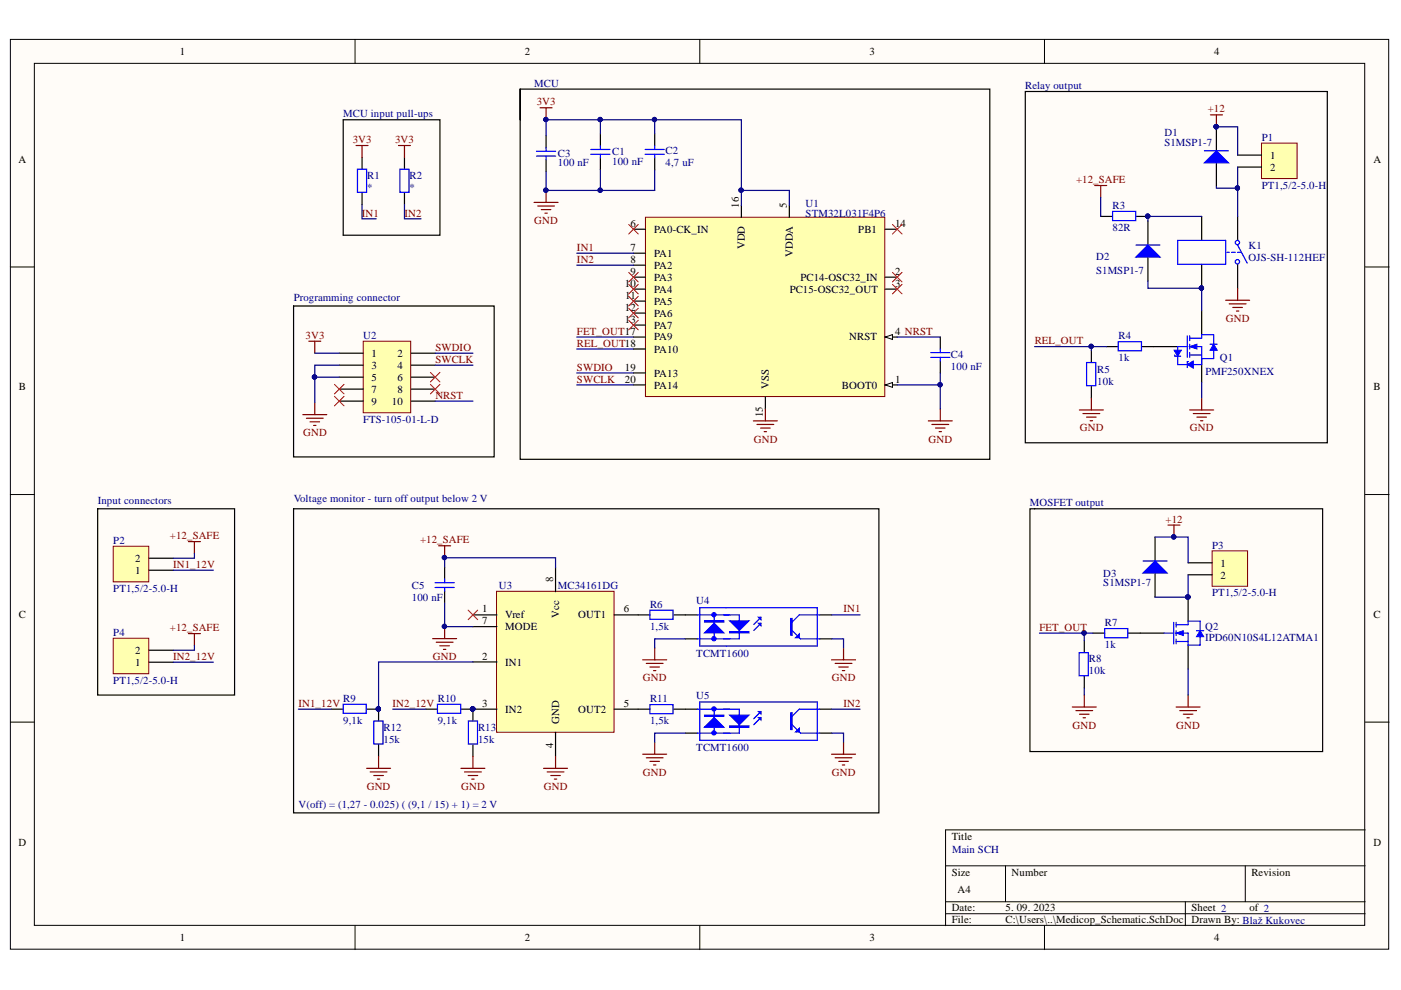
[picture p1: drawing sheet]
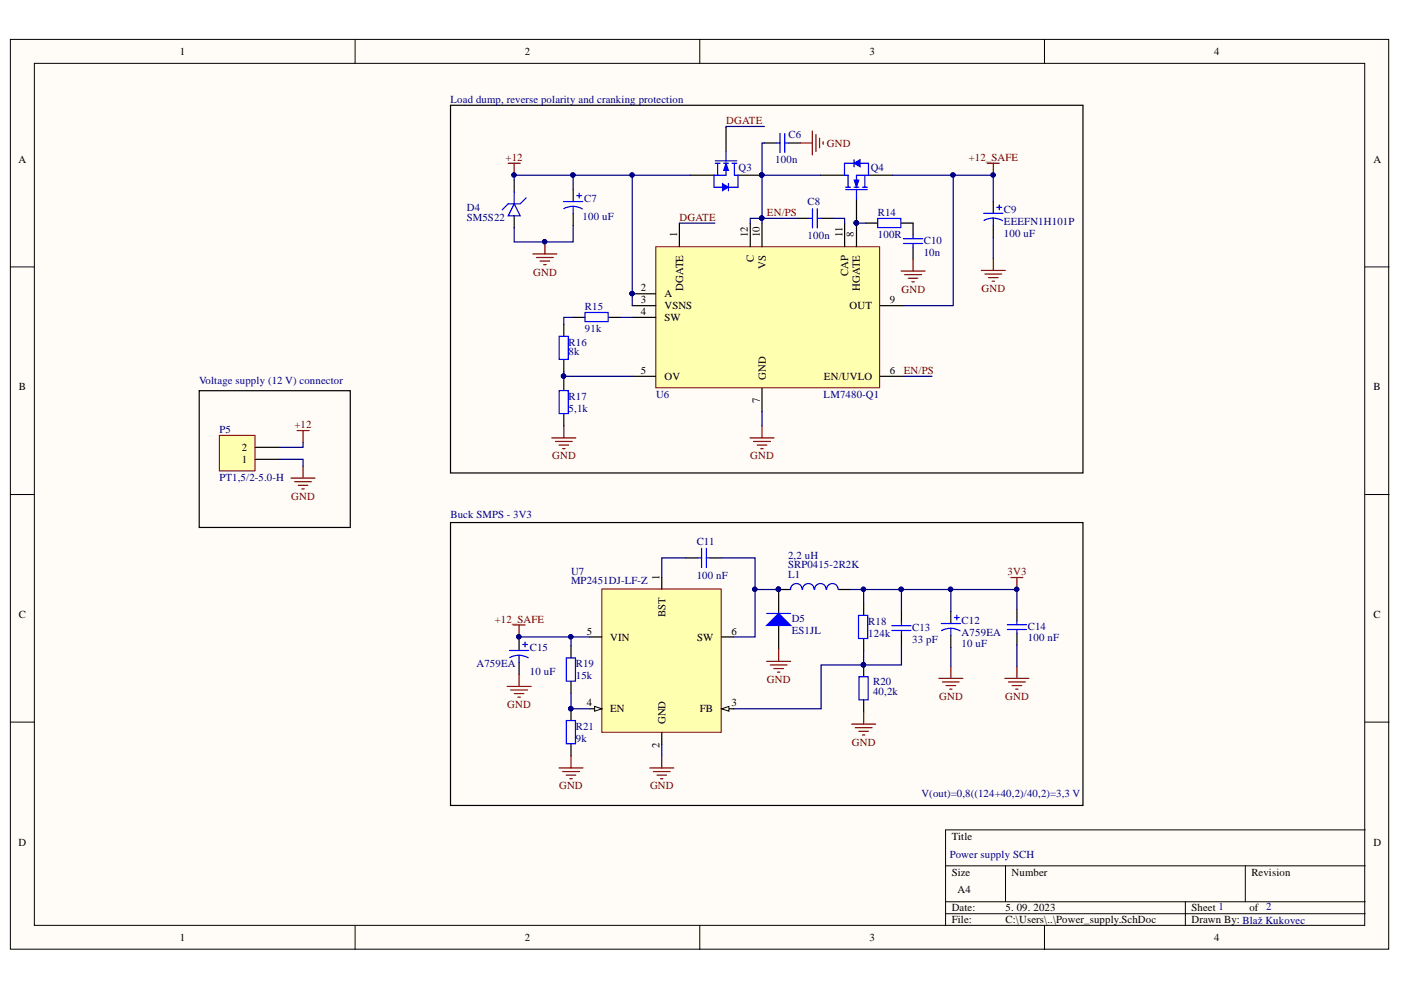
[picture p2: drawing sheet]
# Altium project Medicop.PrjPcb
2 sheets, 59 parts. Net scope: global (net labels, ports and power ports of the same name join across sheets).
Sheets:
  Power_supply.SchDoc
  Medicop_Schematic.SchDoc

## Sheet Power_supply.SchDoc
size A4

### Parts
C6  value 100n  [C0603[1608]]  (hidden comment: Cap)
C7  value 100 uF  [CAP_FN_F_PAN]  (hidden comment: EEEFN1H101P)
C8  value 100n  [C0603[1608]]  (hidden comment: Cap)
C9  EEEFN1H101P  value 100 uF  [CAP_FN_F_PAN]
C10  value 10n  [C0603[1608]]  (hidden comment: Cap)
C11  value 100 nF  [C0603[1608]]  (hidden comment: Cap)
C12  A759EA  value 10 uF  [A759EA]
C13  value 33 pF  [C0603[1608]]  (hidden comment: Cap)
C14  value 100 nF  [C0603[1608]]  (hidden comment: Cap)
C15  A759EA  value 10 uF  [A759EA]
D4  SM5S22  [DO-218AB_SM_VIS]
D5  ES1JL  [Sub-SMA]
L1  SRP0415-2R2K  value 2,2 uH  [SRP0415]
P5  PT1,5/2-5.0-H  [PT1,5/2-5.0-H]
Q3  BUK7Y4R8-60EX  [SOT669]  (value not drawn)
Q4  BUK7Y4R8-60EX  [SOT669]  (value not drawn)
R14  value 100R  [0603R-GENERIC]  (hidden comment: Res)
R15  value 91k  [R0603[1608]]  (hidden comment: Res)
R16  value 8k  [R0603[1608]]  (hidden comment: Res)
R17  value 5,1k  [R0603[1608]]  (hidden comment: Res)
R18  value 124k  [0603R-GENERIC]  (hidden comment: Res)
R19  value 15k  [R0603[1608]]  (hidden comment: Res)
R20  value 40,2k  [0603R-GENERIC]  (hidden comment: Res)
R21  value 9k  [R0603[1608]]  (hidden comment: Res)
U6  LM7480-Q1  [WSON12]
U7  MP2451DJ-LF-Z  [TSOT-23-6]

### Blocks framed on the sheet
Load dump, reverse polarity and cranking protection: C6-C10 D4 Q3 Q4 R14-R17 U6
Voltage supply (12 V) connector: P5

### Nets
3V3: C12.1 C13.2 C14.2 L1.2 R18.1
+12: C7.1 D4.K P5.2 Q3.3(S) U6.2(A) U6.3(VSNS)
+12_SAFE: C9.1 C15.1 Q4.3(S) R19.2 U6.9(OUT) U7.5(VIN)
GND: C6.1 C7.2 C9.2 C10.1 C12.2 C14.1 C15.2 D4.A D5.1(A) P5.1 R17.1 R20.1 R21.1 U6.7(GND) U7.2(GND)
DGATE: Q3.1(G) U6.1(DGATE)
EN/PS: C6.2 C8.1 Q3.2(D) Q4.2(D) U6.6(EN/UVLO) U6.10(VS) U6.12(C)
NetC8_2: C8.2 U6.11(CAP)
NetC10_2: C10.2 R14.2
NetC11_1: C11.1 D5.2(K) L1.1 U7.6(SW)
NetC11_2: C11.2 U7.1(BST)
NetC13_1: C13.1 R18.2 R20.2 U7.3(FB)
NetQ4_1: Q4.1(G) R14.1 U6.8(HGATE)
NetR15_1: R15.1 U6.4(SW)
NetR15_2: R15.2 R16.2
NetR16_1: R16.1 R17.2 U6.5(OV)
NetR19_1: R19.1 R21.2 U7.4(EN)

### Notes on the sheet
- Buck SMPS - 3V3
- V(out)=0,8((124+40,2)/40,2)=3,3 V
- Power supply SCH
- 1
- 2
- Blaž Kukovec

## Sheet Medicop_Schematic.SchDoc
size A4

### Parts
C1  value 100 nF  [C0603[1608]]  (hidden comment: Cap)
C2  value 4,7 uF  [C0603[1608]]  (hidden comment: Cap)
C3  value 100 nF  [C0603[1608]]  (hidden comment: Cap)
C4  value 100 nF  [C0603[1608]]  (hidden comment: Cap)
C5  value 100 nF  [C0603[1608]]  (hidden comment: Cap)
D1  S1MSP1-7  [PowerDI123]
D2  S1MSP1-7  [PowerDI123]
D3  S1MSP1-7  [PowerDI123]
K1  OJS-SH-112HEF
P1  PT1,5/2-5.0-H  [PT1,5/2-5.0-H]
P2  PT1,5/2-5.0-H  [PT1,5/2-5.0-H]
P3  PT1,5/2-5.0-H  [PT1,5/2-5.0-H]
P4  PT1,5/2-5.0-H  [PT1,5/2-5.0-H]
Q1  PMF250XNEX  [SC-70 (SOT323)]
Q2  IPD60N10S4L12ATMA1  [DPAK (TO-252)]
R1  Res  [R0603[1608]]  (value not drawn)
R2  Res  [R0603[1608]]  (value not drawn)
R3  value 82R  [R1206[3216]]  (hidden comment: Res)
R4  value 1k  [R0603[1608]]  (hidden comment: Res)
R5  value 10k  [R0603[1608]]  (hidden comment: Res)
R6  value 1,5k  [R1206[3216]]  (hidden comment: Res)
R7  value 1k  [R0603[1608]]  (hidden comment: Res)
R8  value 10k  [R0603[1608]]  (hidden comment: Res)
R9  value 9,1k  [R0603[1608]]  (hidden comment: Res)
R10  value 9,1k  [R0603[1608]]  (hidden comment: Res)
R11  value 1,5k  [R1206[3216]]  (hidden comment: Res)
R12  value 15k  [R0603[1608]]  (hidden comment: Res)
R13  value 15k  [R0603[1608]]  (hidden comment: Res)
U1  STM32L031F4P6  [TSSOP-20]
U2  FTS-105-01-L-D  [CON10_2x5_TU_FTS_SAI]
U3  MC34161DG  [SOIC-8]
U4  TCMT1600  [SOP-4]
U5  TCMT1600  [SOP-4]

### Blocks framed on the sheet
Relay output: D1 D2 K1 P1 Q1 R3-R5
MCU input pull-ups: R1 R2
Programming connector: U2
Input connectors: P2 P4
MOSFET output: D3 P3 Q2 R7 R8

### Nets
3V3: C1.2 C2.2 C3.2 R1.2 R2.2 U1.5(VDDA) U1.16(VDD) U2.1
+12: D1.2(K) D3.2(K) P1.1 P3.1
+12_SAFE: C5.2 P2.2 P4.2 R3.2 U3.8(Vcc)
GND: C1.1 C2.1 C3.1 C4.1 C5.1 K1.2 Q1.2(S) Q2.3(S) R5.1 R8.2 R12.1 R13.1 U1.1(BOOT0) U1.15(VSS) U2.3 U2.5 U3.4(GND) U3.7(MODE) U4.2(K) U4.3(E) U5.2(K) U5.3(E)
FET_OUT: R7.1 R8.1 U1.17(PA9)
IN1: R1.1 U1.7(PA1) U4.4(C)
IN1_12V: P2.1 R9.2
IN2: R2.1 U1.8(PA2) U5.4(C)
IN2_12V: P4.1 R10.2
NRST: C4.2 U1.4(NRST) U2.10
REL_OUT: R4.2 R5.2 U1.18(PA10)
SWCLK: U1.20(PA14) U2.4
SWDIO: U1.19(PA13) U2.2
NetD1_1: D1.1(A) K1.1 P1.2
NetD2_1: D2.1(A) K1.4 Q1.3(D)
NetD2_2: D2.2(K) K1.3 R3.1
NetD3_1: D3.1(A) P3.2 Q2.2(D)
NetQ1_1: Q1.1(G) R4.1
NetQ2_1: Q2.1(G) R7.2
NetR6_1: R6.1 U3.6(OUT1)
NetR6_2: R6.2 U4.1(A)
NetR9_1: R9.1 R12.2 U3.2(IN1)
NetR10_1: R10.1 R13.2 U3.3(IN2)
NetR11_1: R11.1 U3.5(OUT2)
NetR11_2: R11.2 U5.1(A)

Not connected (* = marked no-connect by the designer): U1 2(PC14-OSC32_IN)* 3(PC15-OSC32_OUT)* 6(PA0-CK_IN)* 9(PA3)* 10(PA4)* 11(PA5)* 12(PA6)* 13(PA7)* 14(PB1)*; U2 6* 7* 8* 9*; U3 1(Vref)*

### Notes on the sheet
- MCU
- Voltage monitor - turn off output below 2 V
- V(off) = (1,27 - 0.025) ( (9,1 / 15) + 1) = 2 V
- Main SCH
- 2
- Blaž Kukovec

## Nets that join several sheets
3V3: Power_supply (5 pins), Medicop_Schematic (8 pins)
+12: Power_supply (6 pins), Medicop_Schematic (D1.2 D3.2 P1.1 P3.1)
+12_SAFE: Power_supply (6 pins), Medicop_Schematic (5 pins)
GND: Power_supply (15 pins), Medicop_Schematic (22 pins)
